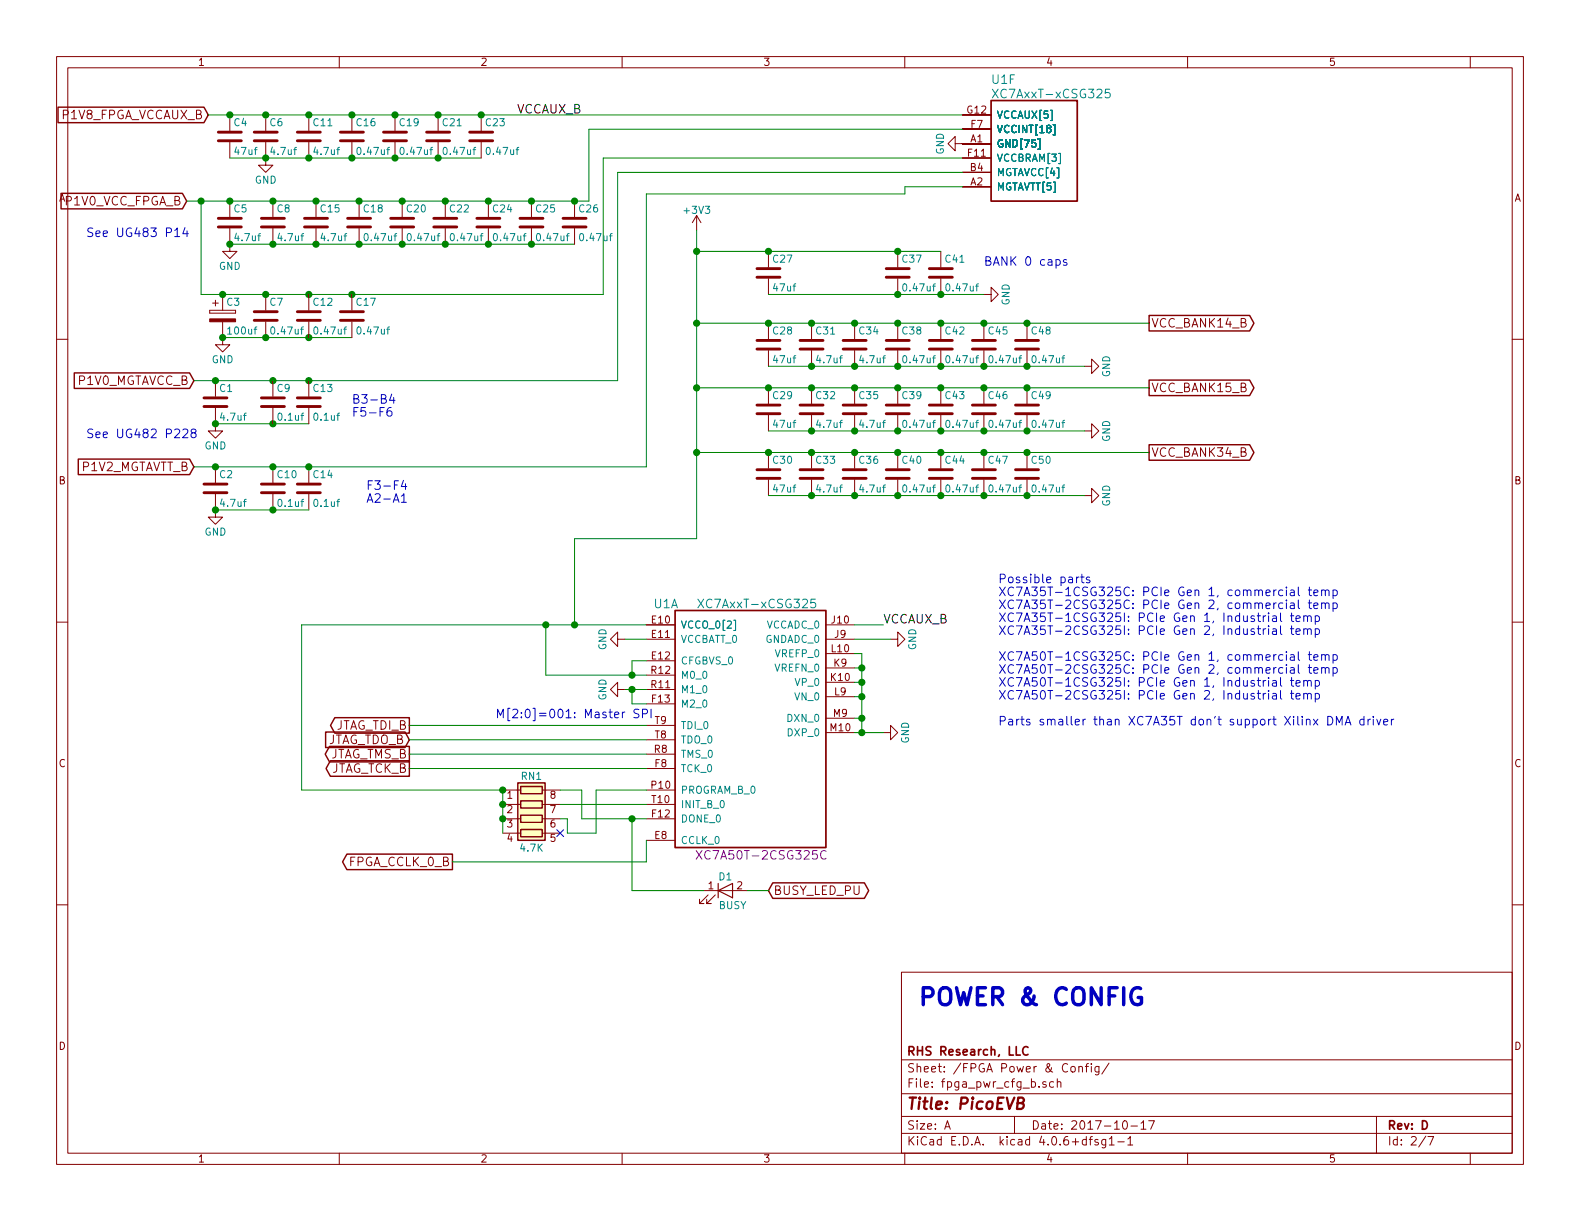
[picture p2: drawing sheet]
EESchema Schematic File Version 2
LIBS:power
LIBS:device
LIBS:transistors
LIBS:conn
LIBS:linear
LIBS:regul
LIBS:74xx
LIBS:cmos4000
LIBS:adc-dac
LIBS:memory
LIBS:xilinx
LIBS:microcontrollers
LIBS:dsp
LIBS:microchip
LIBS:analog_switches
LIBS:motorola
LIBS:texas
LIBS:intel
LIBS:audio
LIBS:interface
LIBS:digital-audio
LIBS:philips
LIBS:display
LIBS:cypress
LIBS:siliconi
LIBS:opto
LIBS:atmel
LIBS:contrib
LIBS:valves
LIBS:Zilog
LIBS:zetex
LIBS:Xicor
LIBS:Worldsemi
LIBS:wiznet
LIBS:video
LIBS:ttl_ieee
LIBS:transf
LIBS:switches
LIBS:supertex
LIBS:stm32
LIBS:stm8
LIBS:silabs
LIBS:sensors
LIBS:rfcom
LIBS:relays
LIBS:references
LIBS:pspice
LIBS:Power_Management
LIBS:powerint
LIBS:Oscillators
LIBS:onsemi
LIBS:nxp_armmcu
LIBS:nordicsemi
LIBS:msp430
LIBS:motors
LIBS:motor_drivers
LIBS:microchip_pic32mcu
LIBS:microchip_pic18mcu
LIBS:microchip_pic16mcu
LIBS:microchip_pic12mcu
LIBS:microchip_pic10mcu
LIBS:microchip_dspic33dsc
LIBS:mechanical
LIBS:maxim
LIBS:logo
LIBS:Lattice
LIBS:ir
LIBS:hc11
LIBS:graphic
LIBS:gennum
LIBS:ftdi
LIBS:ESD_Protection
LIBS:elec-unifil
LIBS:diode
LIBS:dc-dc
LIBS:cmos_ieee
LIBS:brooktre
LIBS:bosch
LIBS:bbd
LIBS:battery_management
LIBS:analog_devices
LIBS:Altera
LIBS:allegro
LIBS:actel
LIBS:ac-dc
LIBS:74xgxx
LIBS:xc7a50t-bga325
LIBS:MAX1589A
LIBS:MIC47050
LIBS:TS3L110
LIBS:W25Q
LIBS:93LC46B-SOT23
LIBS:m2-board
LIBS:ft2232-fixed
LIBS:tps82084
LIBS:PicoEVB-cache
EELAYER 25 0
EELAYER END
$Descr A 11000 8500
encoding utf-8
Sheet 2 7
Title "PicoEVB"
Date "2017-10-17"
Rev "D"
Comp "RHS Research, LLC"
Comment1 ""
Comment2 ""
Comment3 ""
Comment4 ""
$EndDescr
$Comp
L xc7a50tcsg325 U1
U 6 1
P 6700 800
F 0 "U1" H 6900 1050 60  0000 L CNN
F 1 "XC7AxxT-xCSG325" H 6900 950 60  0000 L CNN
F 2 "" H 6700 800 60  0001 C CNN
F 3 "" H 6700 800 60  0001 C CNN
	6    6700 800 
	1    0    0    -1  
$EndComp
Text GLabel 1350 2650 0    60   Input ~ 0
P1V0_MGTAVCC_B
Text GLabel 1350 3250 0    60   Input ~ 0
P1V2_MGTAVTT_B
Text GLabel 1300 1400 0    60   Input ~ 0
P1V0_VCC_FPGA_B
Text GLabel 1450 800  0    60   Input ~ 0
P1V8_FPGA_VCCAUX_B
$Comp
L GND #PWR01
U 1 1
P 6700 1000
F 0 "#PWR01" H 6700 750 50  0001 C CNN
F 1 "GND" H 6700 850 50  0000 C CNN
F 2 "" H 6700 1000 50  0000 C CNN
F 3 "" H 6700 1000 50  0000 C CNN
	1    6700 1000
	0    1    1    0   
$EndComp
$Comp
L C C2
U 1 1
P 1500 3400
F 0 "C2" H 1525 3500 50  0000 L CNN
F 1 "4.7uf" H 1525 3300 50  0000 L CNN
F 2 "SMT:c_0402" H 1538 3250 50  0001 C CNN
F 3 "~" H 1500 3400 50  0000 C CNN
F 4 "CC0402MRX5R5BB475" H 1500 3400 60  0001 C CNN "MPN"
F 5 "~" H 1500 3400 60  0001 C CNN "MFG"
	1    1500 3400
	1    0    0    -1  
$EndComp
$Comp
L C C10
U 1 1
P 1900 3400
F 0 "C10" H 1925 3500 50  0000 L CNN
F 1 "0.1uf" H 1925 3300 50  0000 L CNN
F 2 "SMT:c_0201_least" H 1938 3250 50  0001 C CNN
F 3 "~" H 1900 3400 50  0000 C CNN
F 4 "cc0201krx5r5bb104" H 1900 3400 60  0001 C CNN "MPN"
F 5 "~" H 1900 3400 60  0001 C CNN "MFG"
	1    1900 3400
	1    0    0    -1  
$EndComp
$Comp
L C C14
U 1 1
P 2150 3400
F 0 "C14" H 2175 3500 50  0000 L CNN
F 1 "0.1uf" H 2175 3300 50  0000 L CNN
F 2 "SMT:c_0201_least" H 2188 3250 50  0001 C CNN
F 3 "~" H 2150 3400 50  0000 C CNN
F 4 "cc0201krx5r5bb104" H 2150 3400 60  0001 C CNN "MPN"
F 5 "~" H 2150 3400 60  0001 C CNN "MFG"
	1    2150 3400
	1    0    0    -1  
$EndComp
Text Notes 600  3050 0    60   ~ 0
See UG482 P228
$Comp
L C C7
U 1 1
P 1850 2200
F 0 "C7" H 1875 2300 50  0000 L CNN
F 1 "0.47uf" H 1875 2100 50  0000 L CNN
F 2 "SMT:c_0201_least" H 1888 2050 50  0001 C CNN
F 3 "~" H 1850 2200 50  0000 C CNN
F 4 "cc0201krx5r5bb474" H 1850 2200 60  0001 C CNN "MPN"
F 5 "~" H 1850 2200 60  0001 C CNN "MFG"
	1    1850 2200
	1    0    0    -1  
$EndComp
$Comp
L C C16
U 1 1
P 2450 950
F 0 "C16" H 2475 1050 50  0000 L CNN
F 1 "0.47uf" H 2475 850 50  0000 L CNN
F 2 "SMT:c_0201_least" H 2488 800 50  0001 C CNN
F 3 "~" H 2450 950 50  0000 C CNN
F 4 "cc0201krx5r5bb474" H 2450 950 60  0001 C CNN "MPN"
F 5 "~" H 2450 950 60  0001 C CNN "MFG"
	1    2450 950 
	1    0    0    -1  
$EndComp
$Comp
L C C22
U 1 1
P 3100 1550
F 0 "C22" H 3125 1650 50  0000 L CNN
F 1 "0.47uf" H 3125 1450 50  0000 L CNN
F 2 "SMT:c_0201_least" H 3138 1400 50  0001 C CNN
F 3 "~" H 3100 1550 50  0000 C CNN
F 4 "cc0201krx5r5bb474" H 3100 1550 60  0001 C CNN "MPN"
F 5 "~" H 3100 1550 60  0001 C CNN "MFG"
	1    3100 1550
	1    0    0    -1  
$EndComp
$Comp
L C C24
U 1 1
P 3400 1550
F 0 "C24" H 3425 1650 50  0000 L CNN
F 1 "0.47uf" H 3425 1450 50  0000 L CNN
F 2 "SMT:c_0201_least" H 3438 1400 50  0001 C CNN
F 3 "~" H 3400 1550 50  0000 C CNN
F 4 "cc0201krx5r5bb474" H 3400 1550 60  0001 C CNN "MPN"
F 5 "~" H 3400 1550 60  0001 C CNN "MFG"
	1    3400 1550
	1    0    0    -1  
$EndComp
$Comp
L C C25
U 1 1
P 3700 1550
F 0 "C25" H 3725 1650 50  0000 L CNN
F 1 "0.47uf" H 3725 1450 50  0000 L CNN
F 2 "SMT:c_0201_least" H 3738 1400 50  0001 C CNN
F 3 "~" H 3700 1550 50  0000 C CNN
F 4 "cc0201krx5r5bb474" H 3700 1550 60  0001 C CNN "MPN"
F 5 "~" H 3700 1550 60  0001 C CNN "MFG"
	1    3700 1550
	1    0    0    -1  
$EndComp
$Comp
L C C15
U 1 1
P 2200 1550
F 0 "C15" H 2225 1650 50  0000 L CNN
F 1 "4.7uf" H 2225 1450 50  0000 L CNN
F 2 "SMT:c_0402" H 2238 1400 50  0001 C CNN
F 3 "~" H 2200 1550 50  0000 C CNN
F 4 "CC0402MRX5R5BB475" H 2200 1550 60  0001 C CNN "MPN"
F 5 "~" H 2200 1550 60  0001 C CNN "MFG"
	1    2200 1550
	1    0    0    -1  
$EndComp
$Comp
L C C8
U 1 1
P 1900 1550
F 0 "C8" H 1925 1650 50  0000 L CNN
F 1 "4.7uf" H 1925 1450 50  0000 L CNN
F 2 "SMT:c_0402" H 1938 1400 50  0001 C CNN
F 3 "~" H 1900 1550 50  0000 C CNN
F 4 "CC0402MRX5R5BB475" H 1900 1550 60  0001 C CNN "MPN"
F 5 "~" H 1900 1550 60  0001 C CNN "MFG"
	1    1900 1550
	1    0    0    -1  
$EndComp
$Comp
L C C18
U 1 1
P 2500 1550
F 0 "C18" H 2525 1650 50  0000 L CNN
F 1 "0.47uf" H 2525 1450 50  0000 L CNN
F 2 "SMT:c_0201_least" H 2538 1400 50  0001 C CNN
F 3 "~" H 2500 1550 50  0000 C CNN
F 4 "cc0201krx5r5bb474" H 2500 1550 60  0001 C CNN "MPN"
F 5 "~" H 2500 1550 60  0001 C CNN "MFG"
	1    2500 1550
	1    0    0    -1  
$EndComp
$Comp
L C C20
U 1 1
P 2800 1550
F 0 "C20" H 2825 1650 50  0000 L CNN
F 1 "0.47uf" H 2825 1450 50  0000 L CNN
F 2 "SMT:c_0201_least" H 2838 1400 50  0001 C CNN
F 3 "~" H 2800 1550 50  0000 C CNN
F 4 "cc0201krx5r5bb474" H 2800 1550 60  0001 C CNN "MPN"
F 5 "~" H 2800 1550 60  0001 C CNN "MFG"
	1    2800 1550
	1    0    0    -1  
$EndComp
$Comp
L C C6
U 1 1
P 1850 950
F 0 "C6" H 1875 1050 50  0000 L CNN
F 1 "4.7uf" H 1875 850 50  0000 L CNN
F 2 "SMT:c_0402" H 1888 800 50  0001 C CNN
F 3 "~" H 1850 950 50  0000 C CNN
F 4 "CC0402MRX5R5BB475" H 1850 950 60  0001 C CNN "MPN"
F 5 "~" H 1850 950 60  0001 C CNN "MFG"
	1    1850 950 
	1    0    0    -1  
$EndComp
Text Notes 600  1650 0    60   ~ 0
See UG483 P14
$Comp
L C C27
U 1 1
P 5350 1900
F 0 "C27" H 5375 2000 50  0000 L CNN
F 1 "47uf" H 5375 1800 50  0000 L CNN
F 2 "Capacitors_SMD:C_0603" H 5388 1750 50  0001 C CNN
F 3 "~" H 5350 1900 50  0000 C CNN
F 4 "GRM188R60G476ME15D" H 5350 1900 60  0001 C CNN "MPN"
F 5 "~" H 5350 1900 60  0001 C CNN "MFG"
	1    5350 1900
	1    0    0    -1  
$EndComp
$Comp
L xc7a50tcsg325 U1
U 1 1
P 4500 4350
F 0 "U1" H 4550 4500 60  0000 L CNN
F 1 "XC7AxxT-xCSG325" H 4850 4500 60  0000 L CNN
F 2 "" H 4500 4350 60  0001 C CNN
F 3 "" H 4500 4350 60  0001 C CNN
F 4 "Xilinx" H 4500 4350 60  0001 C CNN "MFG"
F 5 "XC7A50T-2CSG325C" H 5300 2750 60  0000 C CNN "MPN"
	1    4500 4350
	1    0    0    -1  
$EndComp
$Comp
L GND #PWR02
U 1 1
P 4350 4800
F 0 "#PWR02" H 4350 4550 50  0001 C CNN
F 1 "GND" H 4350 4650 50  0000 C CNN
F 2 "" H 4350 4800 50  0000 C CNN
F 3 "" H 4350 4800 50  0000 C CNN
	1    4350 4800
	0    1    1    0   
$EndComp
Text Notes 3450 5000 0    60   ~ 0
M[2:0]=001: Master SPI
$Comp
L GND #PWR03
U 1 1
P 6150 5100
F 0 "#PWR03" H 6150 4850 50  0001 C CNN
F 1 "GND" H 6150 4950 50  0000 C CNN
F 2 "" H 6150 5100 50  0000 C CNN
F 3 "" H 6150 5100 50  0000 C CNN
	1    6150 5100
	0    -1   -1   0   
$EndComp
Text GLabel 3150 6000 0    60   Output ~ 0
FPGA_CCLK_0_B
$Comp
L GND #PWR04
U 1 1
P 6850 2050
F 0 "#PWR04" H 6850 1800 50  0001 C CNN
F 1 "GND" H 6850 1900 50  0000 C CNN
F 2 "" H 6850 2050 50  0000 C CNN
F 3 "" H 6850 2050 50  0000 C CNN
	1    6850 2050
	0    -1   -1   0   
$EndComp
$Comp
L GND #PWR05
U 1 1
P 6200 4450
F 0 "#PWR05" H 6200 4200 50  0001 C CNN
F 1 "GND" H 6200 4300 50  0000 C CNN
F 2 "" H 6200 4450 50  0000 C CNN
F 3 "" H 6200 4450 50  0000 C CNN
	1    6200 4450
	0    -1   -1   0   
$EndComp
Text Label 6150 4350 0    60   ~ 0
VCCAUX_B
$Comp
L C C38
U 1 1
P 6250 2400
F 0 "C38" H 6275 2500 50  0000 L CNN
F 1 "0.47uf" H 6275 2300 50  0000 L CNN
F 2 "SMT:c_0201_least" H 6288 2250 50  0001 C CNN
F 3 "~" H 6250 2400 50  0000 C CNN
F 4 "cc0201krx5r5bb474" H 6250 2400 60  0001 C CNN "MPN"
F 5 "~" H 6250 2400 60  0001 C CNN "MFG"
	1    6250 2400
	1    0    0    -1  
$EndComp
$Comp
L C C31
U 1 1
P 5650 2400
F 0 "C31" H 5675 2500 50  0000 L CNN
F 1 "4.7uf" H 5675 2300 50  0000 L CNN
F 2 "SMT:c_0402" H 5688 2250 50  0001 C CNN
F 3 "~" H 5650 2400 50  0000 C CNN
F 4 "CC0402MRX5R5BB475" H 5650 2400 60  0001 C CNN "MPN"
F 5 "~" H 5650 2400 60  0001 C CNN "MFG"
	1    5650 2400
	1    0    0    -1  
$EndComp
$Comp
L C C28
U 1 1
P 5350 2400
F 0 "C28" H 5375 2500 50  0000 L CNN
F 1 "47uf" H 5375 2300 50  0000 L CNN
F 2 "Capacitors_SMD:C_0603" H 5388 2250 50  0001 C CNN
F 3 "~" H 5350 2400 50  0000 C CNN
F 4 "GRM188R60G476ME15D" H 5350 2400 60  0001 C CNN "MPN"
F 5 "~" H 5350 2400 60  0001 C CNN "MFG"
	1    5350 2400
	1    0    0    -1  
$EndComp
Text GLabel 8000 2250 2    60   Output ~ 0
VCC_BANK14_B
$Comp
L C C34
U 1 1
P 5950 2400
F 0 "C34" H 5975 2500 50  0000 L CNN
F 1 "4.7uf" H 5975 2300 50  0000 L CNN
F 2 "SMT:c_0402" H 5988 2250 50  0001 C CNN
F 3 "~" H 5950 2400 50  0000 C CNN
F 4 "CC0402MRX5R5BB475" H 5950 2400 60  0001 C CNN "MPN"
F 5 "~" H 5950 2400 60  0001 C CNN "MFG"
	1    5950 2400
	1    0    0    -1  
$EndComp
$Comp
L C C42
U 1 1
P 6550 2400
F 0 "C42" H 6575 2500 50  0000 L CNN
F 1 "0.47uf" H 6575 2300 50  0000 L CNN
F 2 "SMT:c_0201_least" H 6588 2250 50  0001 C CNN
F 3 "~" H 6550 2400 50  0000 C CNN
F 4 "cc0201krx5r5bb474" H 6550 2400 60  0001 C CNN "MPN"
F 5 "~" H 6550 2400 60  0001 C CNN "MFG"
	1    6550 2400
	1    0    0    -1  
$EndComp
$Comp
L C C45
U 1 1
P 6850 2400
F 0 "C45" H 6875 2500 50  0000 L CNN
F 1 "0.47uf" H 6875 2300 50  0000 L CNN
F 2 "SMT:c_0201_least" H 6888 2250 50  0001 C CNN
F 3 "~" H 6850 2400 50  0000 C CNN
F 4 "cc0201krx5r5bb474" H 6850 2400 60  0001 C CNN "MPN"
F 5 "~" H 6850 2400 60  0001 C CNN "MFG"
	1    6850 2400
	1    0    0    -1  
$EndComp
$Comp
L C C48
U 1 1
P 7150 2400
F 0 "C48" H 7175 2500 50  0000 L CNN
F 1 "0.47uf" H 7175 2300 50  0000 L CNN
F 2 "SMT:c_0201_least" H 7188 2250 50  0001 C CNN
F 3 "~" H 7150 2400 50  0000 C CNN
F 4 "cc0201krx5r5bb474" H 7150 2400 60  0001 C CNN "MPN"
F 5 "~" H 7150 2400 60  0001 C CNN "MFG"
	1    7150 2400
	1    0    0    -1  
$EndComp
$Comp
L C C39
U 1 1
P 6250 2850
F 0 "C39" H 6275 2950 50  0000 L CNN
F 1 "0.47uf" H 6275 2750 50  0000 L CNN
F 2 "SMT:c_0201_least" H 6288 2700 50  0001 C CNN
F 3 "~" H 6250 2850 50  0000 C CNN
F 4 "cc0201krx5r5bb474" H 6250 2850 60  0001 C CNN "MPN"
F 5 "~" H 6250 2850 60  0001 C CNN "MFG"
	1    6250 2850
	1    0    0    -1  
$EndComp
Text GLabel 8000 3150 2    60   Output ~ 0
VCC_BANK34_B
$Comp
L C C43
U 1 1
P 6550 2850
F 0 "C43" H 6575 2950 50  0000 L CNN
F 1 "0.47uf" H 6575 2750 50  0000 L CNN
F 2 "SMT:c_0201_least" H 6588 2700 50  0001 C CNN
F 3 "~" H 6550 2850 50  0000 C CNN
F 4 "cc0201krx5r5bb474" H 6550 2850 60  0001 C CNN "MPN"
F 5 "~" H 6550 2850 60  0001 C CNN "MFG"
	1    6550 2850
	1    0    0    -1  
$EndComp
$Comp
L C C46
U 1 1
P 6850 2850
F 0 "C46" H 6875 2950 50  0000 L CNN
F 1 "0.47uf" H 6875 2750 50  0000 L CNN
F 2 "SMT:c_0201_least" H 6888 2700 50  0001 C CNN
F 3 "~" H 6850 2850 50  0000 C CNN
F 4 "cc0201krx5r5bb474" H 6850 2850 60  0001 C CNN "MPN"
F 5 "~" H 6850 2850 60  0001 C CNN "MFG"
	1    6850 2850
	1    0    0    -1  
$EndComp
$Comp
L C C49
U 1 1
P 7150 2850
F 0 "C49" H 7175 2950 50  0000 L CNN
F 1 "0.47uf" H 7175 2750 50  0000 L CNN
F 2 "SMT:c_0201_least" H 7188 2700 50  0001 C CNN
F 3 "~" H 7150 2850 50  0000 C CNN
F 4 "cc0201krx5r5bb474" H 7150 2850 60  0001 C CNN "MPN"
F 5 "~" H 7150 2850 60  0001 C CNN "MFG"
	1    7150 2850
	1    0    0    -1  
$EndComp
Text GLabel 8000 2700 2    60   Output ~ 0
VCC_BANK15_B
$Comp
L C C37
U 1 1
P 6250 1900
F 0 "C37" H 6275 2000 50  0000 L CNN
F 1 "0.47uf" H 6275 1800 50  0000 L CNN
F 2 "SMT:c_0201_least" H 6288 1750 50  0001 C CNN
F 3 "~" H 6250 1900 50  0000 C CNN
F 4 "cc0201krx5r5bb474" H 6250 1900 60  0001 C CNN "MPN"
F 5 "~" H 6250 1900 60  0001 C CNN "MFG"
	1    6250 1900
	1    0    0    -1  
$EndComp
$Comp
L C C41
U 1 1
P 6550 1900
F 0 "C41" H 6575 2000 50  0000 L CNN
F 1 "0.47uf" H 6575 1800 50  0000 L CNN
F 2 "SMT:c_0201_least" H 6588 1750 50  0001 C CNN
F 3 "~" H 6550 1900 50  0000 C CNN
F 4 "cc0201krx5r5bb474" H 6550 1900 60  0001 C CNN "MPN"
F 5 "~" H 6550 1900 60  0001 C CNN "MFG"
	1    6550 1900
	1    0    0    -1  
$EndComp
$Comp
L GND #PWR06
U 1 1
P 7550 2550
F 0 "#PWR06" H 7550 2300 50  0001 C CNN
F 1 "GND" H 7550 2400 50  0000 C CNN
F 2 "" H 7550 2550 50  0000 C CNN
F 3 "" H 7550 2550 50  0000 C CNN
	1    7550 2550
	0    -1   -1   0   
$EndComp
$Comp
L C C35
U 1 1
P 5950 2850
F 0 "C35" H 5975 2950 50  0000 L CNN
F 1 "4.7uf" H 5975 2750 50  0000 L CNN
F 2 "SMT:c_0402" H 5988 2700 50  0001 C CNN
F 3 "~" H 5950 2850 50  0000 C CNN
F 4 "CC0402MRX5R5BB475" H 5950 2850 60  0001 C CNN "MPN"
F 5 "~" H 5950 2850 60  0001 C CNN "MFG"
	1    5950 2850
	1    0    0    -1  
$EndComp
$Comp
L C C32
U 1 1
P 5650 2850
F 0 "C32" H 5675 2950 50  0000 L CNN
F 1 "4.7uf" H 5675 2750 50  0000 L CNN
F 2 "SMT:c_0402" H 5688 2700 50  0001 C CNN
F 3 "~" H 5650 2850 50  0000 C CNN
F 4 "CC0402MRX5R5BB475" H 5650 2850 60  0001 C CNN "MPN"
F 5 "~" H 5650 2850 60  0001 C CNN "MFG"
	1    5650 2850
	1    0    0    -1  
$EndComp
$Comp
L C C29
U 1 1
P 5350 2850
F 0 "C29" H 5375 2950 50  0000 L CNN
F 1 "47uf" H 5375 2750 50  0000 L CNN
F 2 "Capacitors_SMD:C_0603" H 5388 2700 50  0001 C CNN
F 3 "~" H 5350 2850 50  0000 C CNN
F 4 "GRM188R60G476ME15D" H 5350 2850 60  0001 C CNN "MPN"
F 5 "~" H 5350 2850 60  0001 C CNN "MFG"
	1    5350 2850
	1    0    0    -1  
$EndComp
$Comp
L GND #PWR07
U 1 1
P 7550 3000
F 0 "#PWR07" H 7550 2750 50  0001 C CNN
F 1 "GND" H 7550 2850 50  0000 C CNN
F 2 "" H 7550 3000 50  0000 C CNN
F 3 "" H 7550 3000 50  0000 C CNN
	1    7550 3000
	0    -1   -1   0   
$EndComp
$Comp
L C C40
U 1 1
P 6250 3300
F 0 "C40" H 6275 3400 50  0000 L CNN
F 1 "0.47uf" H 6275 3200 50  0000 L CNN
F 2 "SMT:c_0201_least" H 6288 3150 50  0001 C CNN
F 3 "~" H 6250 3300 50  0000 C CNN
F 4 "cc0201krx5r5bb474" H 6250 3300 60  0001 C CNN "MPN"
F 5 "~" H 6250 3300 60  0001 C CNN "MFG"
	1    6250 3300
	1    0    0    -1  
$EndComp
$Comp
L C C44
U 1 1
P 6550 3300
F 0 "C44" H 6575 3400 50  0000 L CNN
F 1 "0.47uf" H 6575 3200 50  0000 L CNN
F 2 "SMT:c_0201_least" H 6588 3150 50  0001 C CNN
F 3 "~" H 6550 3300 50  0000 C CNN
F 4 "cc0201krx5r5bb474" H 6550 3300 60  0001 C CNN "MPN"
F 5 "~" H 6550 3300 60  0001 C CNN "MFG"
	1    6550 3300
	1    0    0    -1  
$EndComp
$Comp
L C C47
U 1 1
P 6850 3300
F 0 "C47" H 6875 3400 50  0000 L CNN
F 1 "0.47uf" H 6875 3200 50  0000 L CNN
F 2 "SMT:c_0201_least" H 6888 3150 50  0001 C CNN
F 3 "~" H 6850 3300 50  0000 C CNN
F 4 "cc0201krx5r5bb474" H 6850 3300 60  0001 C CNN "MPN"
F 5 "~" H 6850 3300 60  0001 C CNN "MFG"
	1    6850 3300
	1    0    0    -1  
$EndComp
$Comp
L C C50
U 1 1
P 7150 3300
F 0 "C50" H 7175 3400 50  0000 L CNN
F 1 "0.47uf" H 7175 3200 50  0000 L CNN
F 2 "SMT:c_0201_least" H 7188 3150 50  0001 C CNN
F 3 "~" H 7150 3300 50  0000 C CNN
F 4 "cc0201krx5r5bb474" H 7150 3300 60  0001 C CNN "MPN"
F 5 "~" H 7150 3300 60  0001 C CNN "MFG"
	1    7150 3300
	1    0    0    -1  
$EndComp
$Comp
L C C36
U 1 1
P 5950 3300
F 0 "C36" H 5975 3400 50  0000 L CNN
F 1 "4.7uf" H 5975 3200 50  0000 L CNN
F 2 "SMT:c_0402" H 5988 3150 50  0001 C CNN
F 3 "~" H 5950 3300 50  0000 C CNN
F 4 "CC0402MRX5R5BB475" H 5950 3300 60  0001 C CNN "MPN"
F 5 "~" H 5950 3300 60  0001 C CNN "MFG"
	1    5950 3300
	1    0    0    -1  
$EndComp
$Comp
L C C33
U 1 1
P 5650 3300
F 0 "C33" H 5675 3400 50  0000 L CNN
F 1 "4.7uf" H 5675 3200 50  0000 L CNN
F 2 "SMT:c_0402" H 5688 3150 50  0001 C CNN
F 3 "~" H 5650 3300 50  0000 C CNN
F 4 "CC0402MRX5R5BB475" H 5650 3300 60  0001 C CNN "MPN"
F 5 "~" H 5650 3300 60  0001 C CNN "MFG"
	1    5650 3300
	1    0    0    -1  
$EndComp
$Comp
L C C30
U 1 1
P 5350 3300
F 0 "C30" H 5375 3400 50  0000 L CNN
F 1 "47uf" H 5375 3200 50  0000 L CNN
F 2 "Capacitors_SMD:C_0603" H 5388 3150 50  0001 C CNN
F 3 "~" H 5350 3300 50  0000 C CNN
F 4 "GRM188R60G476ME15D" H 5350 3300 60  0001 C CNN "MPN"
F 5 "~" H 5350 3300 60  0001 C CNN "MFG"
	1    5350 3300
	1    0    0    -1  
$EndComp
$Comp
L GND #PWR08
U 1 1
P 7550 3450
F 0 "#PWR08" H 7550 3200 50  0001 C CNN
F 1 "GND" H 7550 3300 50  0000 C CNN
F 2 "" H 7550 3450 50  0000 C CNN
F 3 "" H 7550 3450 50  0000 C CNN
	1    7550 3450
	0    -1   -1   0   
$EndComp
$Comp
L LED D1
U 1 1
P 5050 6200
F 0 "D1" H 5050 6300 50  0000 C CNN
F 1 "BUSY" H 5100 6100 50  0000 C CNN
F 2 "LEDs:LED_0402" H 5050 6200 50  0001 C CNN
F 3 "~" H 5050 6200 50  0000 C CNN
F 4 "LNJ247W82RA" H 5050 6200 60  0001 C CNN "MPN"
F 5 "~" H 5050 6200 60  0001 C CNN "MFG"
	1    5050 6200
	1    0    0    -1  
$EndComp
$Comp
L GND #PWR09
U 1 1
P 4350 4450
F 0 "#PWR09" H 4350 4200 50  0001 C CNN
F 1 "GND" H 4350 4300 50  0000 C CNN
F 2 "" H 4350 4450 50  0000 C CNN
F 3 "" H 4350 4450 50  0000 C CNN
	1    4350 4450
	0    1    1    0   
$EndComp
Text GLabel 2850 5050 0    60   Output ~ 0
JTAG_TDI_B
Text GLabel 2850 5150 0    60   Input ~ 0
JTAG_TDO_B
Text GLabel 2850 5350 0    60   Output ~ 0
JTAG_TCK_B
Text GLabel 2850 5250 0    60   Output ~ 0
JTAG_TMS_B
$Comp
L +3V3 #PWR010
U 1 1
P 4850 1600
F 0 "#PWR010" H 4850 1450 50  0001 C CNN
F 1 "+3V3" H 4850 1740 50  0000 C CNN
F 2 "" H 4850 1600 50  0000 C CNN
F 3 "" H 4850 1600 50  0000 C CNN
	1    4850 1600
	1    0    0    -1  
$EndComp
$Comp
L GND #PWR011
U 1 1
P 1600 1700
F 0 "#PWR011" H 1600 1450 50  0001 C CNN
F 1 "GND" H 1600 1550 50  0000 C CNN
F 2 "" H 1600 1700 50  0000 C CNN
F 3 "" H 1600 1700 50  0000 C CNN
	1    1600 1700
	1    0    0    -1  
$EndComp
$Comp
L GND #PWR012
U 1 1
P 1850 1100
F 0 "#PWR012" H 1850 850 50  0001 C CNN
F 1 "GND" H 1850 950 50  0000 C CNN
F 2 "" H 1850 1100 50  0000 C CNN
F 3 "" H 1850 1100 50  0000 C CNN
	1    1850 1100
	1    0    0    -1  
$EndComp
$Comp
L GND #PWR013
U 1 1
P 1550 2350
F 0 "#PWR013" H 1550 2100 50  0001 C CNN
F 1 "GND" H 1550 2200 50  0000 C CNN
F 2 "" H 1550 2350 50  0000 C CNN
F 3 "" H 1550 2350 50  0000 C CNN
	1    1550 2350
	1    0    0    -1  
$EndComp
$Comp
L GND #PWR014
U 1 1
P 1500 3550
F 0 "#PWR014" H 1500 3300 50  0001 C CNN
F 1 "GND" H 1500 3400 50  0000 C CNN
F 2 "" H 1500 3550 50  0000 C CNN
F 3 "" H 1500 3550 50  0000 C CNN
	1    1500 3550
	1    0    0    -1  
$EndComp
$Comp
L C C1
U 1 1
P 1500 2800
F 0 "C1" H 1525 2900 50  0000 L CNN
F 1 "4.7uf" H 1525 2700 50  0000 L CNN
F 2 "SMT:c_0402" H 1538 2650 50  0001 C CNN
F 3 "~" H 1500 2800 50  0000 C CNN
F 4 "CC0402MRX5R5BB475" H 1500 2800 60  0001 C CNN "MPN"
F 5 "~" H 1500 2800 60  0001 C CNN "MFG"
	1    1500 2800
	1    0    0    -1  
$EndComp
$Comp
L GND #PWR015
U 1 1
P 1500 2950
F 0 "#PWR015" H 1500 2700 50  0001 C CNN
F 1 "GND" H 1500 2800 50  0000 C CNN
F 2 "" H 1500 2950 50  0000 C CNN
F 3 "" H 1500 2950 50  0000 C CNN
	1    1500 2950
	1    0    0    -1  
$EndComp
$Comp
L C C5
U 1 1
P 1600 1550
F 0 "C5" H 1625 1650 50  0000 L CNN
F 1 "4.7uf" H 1625 1450 50  0000 L CNN
F 2 "SMT:c_0402" H 1638 1400 50  0001 C CNN
F 3 "~" H 1600 1550 50  0000 C CNN
F 4 "CC0402MRX5R5BB475" H 1600 1550 60  0001 C CNN "MPN"
F 5 "~" H 1600 1550 60  0001 C CNN "MFG"
	1    1600 1550
	1    0    0    -1  
$EndComp
$Comp
L CP C3
U 1 1
P 1550 2200
F 0 "C3" H 1575 2300 50  0000 L CNN
F 1 "100uf" H 1575 2100 50  0000 L CNN
F 2 "Capacitors_SMD:C_0805" H 1588 2050 50  0001 C CNN
F 3 "~" H 1550 2200 50  0000 C CNN
F 4 "F950J107MPAAQ2" H 1550 2200 60  0001 C CNN "MPN"
F 5 "~" H 1550 2200 60  0001 C CNN "MFG"
	1    1550 2200
	1    0    0    -1  
$EndComp
$Comp
L C C19
U 1 1
P 2750 950
F 0 "C19" H 2775 1050 50  0000 L CNN
F 1 "0.47uf" H 2775 850 50  0000 L CNN
F 2 "SMT:c_0201_least" H 2788 800 50  0001 C CNN
F 3 "~" H 2750 950 50  0000 C CNN
F 4 "cc0201krx5r5bb474" H 2750 950 60  0001 C CNN "MPN"
F 5 "~" H 2750 950 60  0001 C CNN "MFG"
	1    2750 950 
	1    0    0    -1  
$EndComp
$Comp
L C C21
U 1 1
P 3050 950
F 0 "C21" H 3075 1050 50  0000 L CNN
F 1 "0.47uf" H 3075 850 50  0000 L CNN
F 2 "SMT:c_0201_least" H 3088 800 50  0001 C CNN
F 3 "~" H 3050 950 50  0000 C CNN
F 4 "cc0201krx5r5bb474" H 3050 950 60  0001 C CNN "MPN"
F 5 "~" H 3050 950 60  0001 C CNN "MFG"
	1    3050 950 
	1    0    0    -1  
$EndComp
$Comp
L C C11
U 1 1
P 2150 950
F 0 "C11" H 2175 1050 50  0000 L CNN
F 1 "4.7uf" H 2175 850 50  0000 L CNN
F 2 "SMT:c_0402" H 2188 800 50  0001 C CNN
F 3 "~" H 2150 950 50  0000 C CNN
F 4 "CC0402MRX5R5BB475" H 2150 950 60  0001 C CNN "MPN"
F 5 "~" H 2150 950 60  0001 C CNN "MFG"
	1    2150 950 
	1    0    0    -1  
$EndComp
$Comp
L C C4
U 1 1
P 1600 950
F 0 "C4" H 1625 1050 50  0000 L CNN
F 1 "47uf" H 1625 850 50  0000 L CNN
F 2 "Capacitors_SMD:C_0603" H 1638 800 50  0001 C CNN
F 3 "~" H 1600 950 50  0000 C CNN
F 4 "GRM188R60G476ME15D" H 1600 950 60  0001 C CNN "MPN"
F 5 "~" H 1600 950 60  0001 C CNN "MFG"
	1    1600 950 
	1    0    0    -1  
$EndComp
Wire Wire Line
	4100 900  6700 900 
Wire Wire Line
	4200 1100 6700 1100
Wire Wire Line
	4300 1200 6700 1200
Wire Wire Line
	6700 1300 6300 1300
Wire Wire Line
	6300 1300 6300 1350
Wire Wire Line
	6300 1350 4500 1350
Wire Wire Line
	1350 3250 4500 3250
Connection ~ 1900 3250
Connection ~ 1900 1700
Connection ~ 2200 1700
Connection ~ 2500 1700
Connection ~ 2800 1700
Connection ~ 3100 1700
Connection ~ 3400 1700
Connection ~ 3400 1400
Connection ~ 3100 1400
Connection ~ 2800 1400
Connection ~ 2500 1400
Connection ~ 2200 1400
Connection ~ 1900 1400
Connection ~ 1600 1400
Wire Wire Line
	1450 800  6700 800 
Connection ~ 2150 800 
Connection ~ 2150 1100
Connection ~ 2450 1100
Connection ~ 1850 1100
Wire Wire Line
	1600 1100 3350 1100
Connection ~ 5350 1750
Wire Wire Line
	2100 4350 4500 4350
Wire Wire Line
	4400 4600 4500 4600
Wire Wire Line
	3800 4700 4500 4700
Wire Wire Line
	3800 4700 3800 4350
Connection ~ 3800 4350
Wire Wire Line
	4350 4800 4500 4800
Wire Wire Line
	4400 4800 4400 4900
Wire Wire Line
	4400 4900 4500 4900
Connection ~ 4400 4800
Wire Wire Line
	5950 5100 6150 5100
Wire Wire Line
	6000 5000 5950 5000
Wire Wire Line
	6000 4550 6000 5100
Connection ~ 6000 5100
Wire Wire Line
	4400 5700 4400 6200
Wire Wire Line
	4500 6000 3150 6000
Wire Wire Line
	4500 5850 4500 6000
Wire Wire Line
	1400 2050 1400 1400
Connection ~ 1400 1400
Wire Wire Line
	1400 2050 4200 2050
Connection ~ 1850 2050
Connection ~ 1550 2050
Connection ~ 1850 800 
Wire Wire Line
	1550 2350 2450 2350
Connection ~ 1850 2350
Connection ~ 1500 3250
Wire Wire Line
	5350 2050 6850 2050
Wire Wire Line
	5950 4850 6000 4850
Connection ~ 6000 5000
Wire Wire Line
	5950 4750 6000 4750
Connection ~ 6000 4850
Wire Wire Line
	5950 4650 6000 4650
Connection ~ 6000 4750
Wire Wire Line
	5950 4550 6000 4550
Connection ~ 6000 4650
Wire Wire Line
	5950 4450 6200 4450
Wire Wire Line
	5950 4350 6150 4350
Connection ~ 5350 2250
Connection ~ 5650 2550
Connection ~ 6250 2550
Wire Wire Line
	5350 2550 7550 2550
Connection ~ 5650 2250
Connection ~ 6250 2250
Connection ~ 7150 2550
Connection ~ 7150 2250
Connection ~ 6850 2250
Connection ~ 6850 2550
Connection ~ 6550 2550
Connection ~ 6550 2250
Connection ~ 5950 2250
Connection ~ 5950 2550
Connection ~ 6250 3000
Connection ~ 6250 2700
Connection ~ 7150 3000
Connection ~ 7150 2700
Connection ~ 6850 2700
Connection ~ 6850 3000
Connection ~ 6550 3000
Connection ~ 6550 2700
Connection ~ 6250 2050
Connection ~ 6250 1750
Wire Wire Line
	5350 3000 7550 3000
Connection ~ 6250 3450
Connection ~ 6250 3150
Connection ~ 7150 3450
Connection ~ 7150 3150
Connection ~ 6850 3150
Connection ~ 6850 3450
Connection ~ 6550 3450
Connection ~ 6550 3150
Wire Wire Line
	5350 3450 7550 3450
Connection ~ 5950 2700
Connection ~ 5650 2700
Connection ~ 5350 2700
Connection ~ 5650 3000
Connection ~ 5950 3000
Connection ~ 5950 3150
Connection ~ 5950 3450
Connection ~ 5650 3150
Connection ~ 5650 3450
Connection ~ 5350 3150
Wire Wire Line
	4850 2700 8000 2700
Wire Wire Line
	4850 3150 8000 3150
Wire Wire Line
	4500 4450 4350 4450
Wire Wire Line
	4400 4600 4400 4700
Connection ~ 4400 4700
Wire Wire Line
	2100 5500 3500 5500
Connection ~ 1550 2350
Wire Wire Line
	1500 3550 2150 3550
Connection ~ 1500 3550
Connection ~ 1900 3550
Wire Wire Line
	1350 2650 4300 2650
Connection ~ 1500 2650
Connection ~ 1500 2950
Connection ~ 2150 3250
Wire Wire Line
	1600 1700 4000 1700
Connection ~ 2450 800 
Connection ~ 2750 800 
Connection ~ 2750 1100
Connection ~ 2150 2350
Connection ~ 2150 2050
Connection ~ 1600 800 
Connection ~ 1600 1700
Wire Wire Line
	1300 1400 4100 1400
Connection ~ 3050 800 
Wire Wire Line
	4100 1400 4100 900 
Connection ~ 3700 1400
Wire Wire Line
	4200 2050 4200 1100
Connection ~ 2450 2050
Wire Wire Line
	4300 2650 4300 1200
Wire Wire Line
	4500 3250 4500 1350
Connection ~ 1900 2650
Connection ~ 2150 2650
Connection ~ 1900 2950
Wire Wire Line
	1500 2950 2150 2950
$Comp
L C C13
U 1 1
P 2150 2800
F 0 "C13" H 2175 2900 50  0000 L CNN
F 1 "0.1uf" H 2175 2700 50  0000 L CNN
F 2 "SMT:c_0201_least" H 2188 2650 50  0001 C CNN
F 3 "~" H 2150 2800 50  0000 C CNN
F 4 "cc0201krx5r5bb104" H 2150 2800 60  0001 C CNN "MPN"
F 5 "~" H 2150 2800 60  0001 C CNN "MFG"
	1    2150 2800
	1    0    0    -1  
$EndComp
$Comp
L C C9
U 1 1
P 1900 2800
F 0 "C9" H 1925 2900 50  0000 L CNN
F 1 "0.1uf" H 1925 2700 50  0000 L CNN
F 2 "SMT:c_0201_least" H 1938 2650 50  0001 C CNN
F 3 "~" H 1900 2800 50  0000 C CNN
F 4 "cc0201krx5r5bb104" H 1900 2800 60  0001 C CNN "MPN"
F 5 "~" H 1900 2800 60  0001 C CNN "MFG"
	1    1900 2800
	1    0    0    -1  
$EndComp
Text Notes 2450 2900 0    60   ~ 0
B3-B4\nF5-F6
Text Notes 2550 3500 0    60   ~ 0
F3-F4\nA2-A1
$Comp
L C C12
U 1 1
P 2150 2200
F 0 "C12" H 2175 2300 50  0000 L CNN
F 1 "0.47uf" H 2175 2100 50  0000 L CNN
F 2 "SMT:c_0201_least" H 2188 2050 50  0001 C CNN
F 3 "~" H 2150 2200 50  0000 C CNN
F 4 "cc0201krx5r5bb474" H 2150 2200 60  0001 C CNN "MPN"
F 5 "~" H 2150 2200 60  0001 C CNN "MFG"
	1    2150 2200
	1    0    0    -1  
$EndComp
$Comp
L C C17
U 1 1
P 2450 2200
F 0 "C17" H 2475 2300 50  0000 L CNN
F 1 "0.47uf" H 2475 2100 50  0000 L CNN
F 2 "SMT:c_0201_least" H 2488 2050 50  0001 C CNN
F 3 "~" H 2450 2200 50  0000 C CNN
F 4 "cc0201krx5r5bb474" H 2450 2200 60  0001 C CNN "MPN"
F 5 "~" H 2450 2200 60  0001 C CNN "MFG"
	1    2450 2200
	1    0    0    -1  
$EndComp
Text Label 3600 800  0    60   ~ 0
VCCAUX_B
Wire Wire Line
	4500 5050 2850 5050
Wire Wire Line
	4500 5150 2850 5150
Wire Wire Line
	4500 5250 2850 5250
Wire Wire Line
	4500 5350 2850 5350
$Comp
L C C26
U 1 1
P 4000 1550
F 0 "C26" H 4025 1650 50  0000 L CNN
F 1 "0.47uf" H 4025 1450 50  0000 L CNN
F 2 "SMT:c_0201_least" H 4038 1400 50  0001 C CNN
F 3 "~" H 4000 1550 50  0000 C CNN
F 4 "cc0201krx5r5bb474" H 4000 1550 60  0001 C CNN "MPN"
F 5 "~" H 4000 1550 60  0001 C CNN "MFG"
	1    4000 1550
	1    0    0    -1  
$EndComp
Connection ~ 3700 1700
Connection ~ 4000 1400
Wire Wire Line
	4850 2250 8000 2250
Connection ~ 6550 2050
Connection ~ 4850 2700
Connection ~ 4850 1750
Wire Wire Line
	4850 1600 4850 3750
Connection ~ 4850 2250
Text Notes 6400 7000 0    118  ~ 24
POWER & CONFIG
Wire Wire Line
	4400 6200 4900 6200
$Comp
L C C23
U 1 1
P 3350 950
F 0 "C23" H 3375 1050 50  0000 L CNN
F 1 "0.47uf" H 3375 850 50  0000 L CNN
F 2 "SMT:c_0201_least" H 3388 800 50  0001 C CNN
F 3 "~" H 3350 950 50  0000 C CNN
F 4 "cc0201krx5r5bb474" H 3350 950 60  0001 C CNN "MPN"
F 5 "~" H 3350 950 60  0001 C CNN "MFG"
	1    3350 950 
	1    0    0    -1  
$EndComp
Connection ~ 3050 1100
Connection ~ 3350 800 
Wire Wire Line
	2100 5500 2100 4350
Wire Wire Line
	4850 3750 4000 3750
Wire Wire Line
	4000 3750 4000 4350
Connection ~ 4000 4350
Connection ~ 4850 3150
Wire Wire Line
	4850 1750 6550 1750
Text Notes 6850 1850 0    60   ~ 0
BANK 0 caps
Text Notes 6950 5050 0    60   ~ 0
Possible parts\nXC7A35T-1CSG325C: PCIe Gen 1, commercial temp\nXC7A35T-2CSG325C: PCIe Gen 2, commercial temp\nXC7A35T-1CSG325I: PCIe Gen 1, Industrial temp\nXC7A35T-2CSG325I: PCIe Gen 2, Industrial temp\n\nXC7A50T-1CSG325C: PCIe Gen 1, commercial temp\nXC7A50T-2CSG325C: PCIe Gen 2, commercial temp\nXC7A50T-1CSG325I: PCIe Gen 1, Industrial temp\nXC7A50T-2CSG325I: PCIe Gen 2, Industrial temp\n\nParts smaller than XC7A35T don't support Xilinx DMA driver
Text GLabel 5350 6200 2    60   BiDi ~ 0
BUSY_LED_PU
Wire Wire Line
	5200 6200 5350 6200
$Comp
L R_Pack04 RN1
U 1 1
P 3700 5700
F 0 "RN1" V 3400 5700 50  0000 C CNN
F 1 "4.7K" V 3900 5700 50  0000 C CNN
F 2 "Resistors_SMD:R_Array_Convex_4x0402" V 3975 5700 50  0001 C CNN
F 3 "" H 3700 5700 50  0001 C CNN
F 4 "741X083472JP" V 3700 5700 60  0001 C CNN "MPN"
	1    3700 5700
	0    1    1    0   
$EndComp
Wire Wire Line
	4500 5600 3900 5600
Connection ~ 4400 5700
Wire Wire Line
	3500 5500 3500 5800
Connection ~ 3500 5600
Connection ~ 3500 5700
Connection ~ 3500 5500
Wire Wire Line
	3900 5500 4050 5500
Wire Wire Line
	4050 5500 4050 5700
Wire Wire Line
	4050 5700 4500 5700
Wire Wire Line
	3900 5700 3950 5700
Wire Wire Line
	3950 5700 3950 5800
Wire Wire Line
	3950 5800 4150 5800
Wire Wire Line
	4150 5800 4150 5500
Wire Wire Line
	4150 5500 4500 5500
NoConn ~ 3900 5800
$EndSCHEMATC
